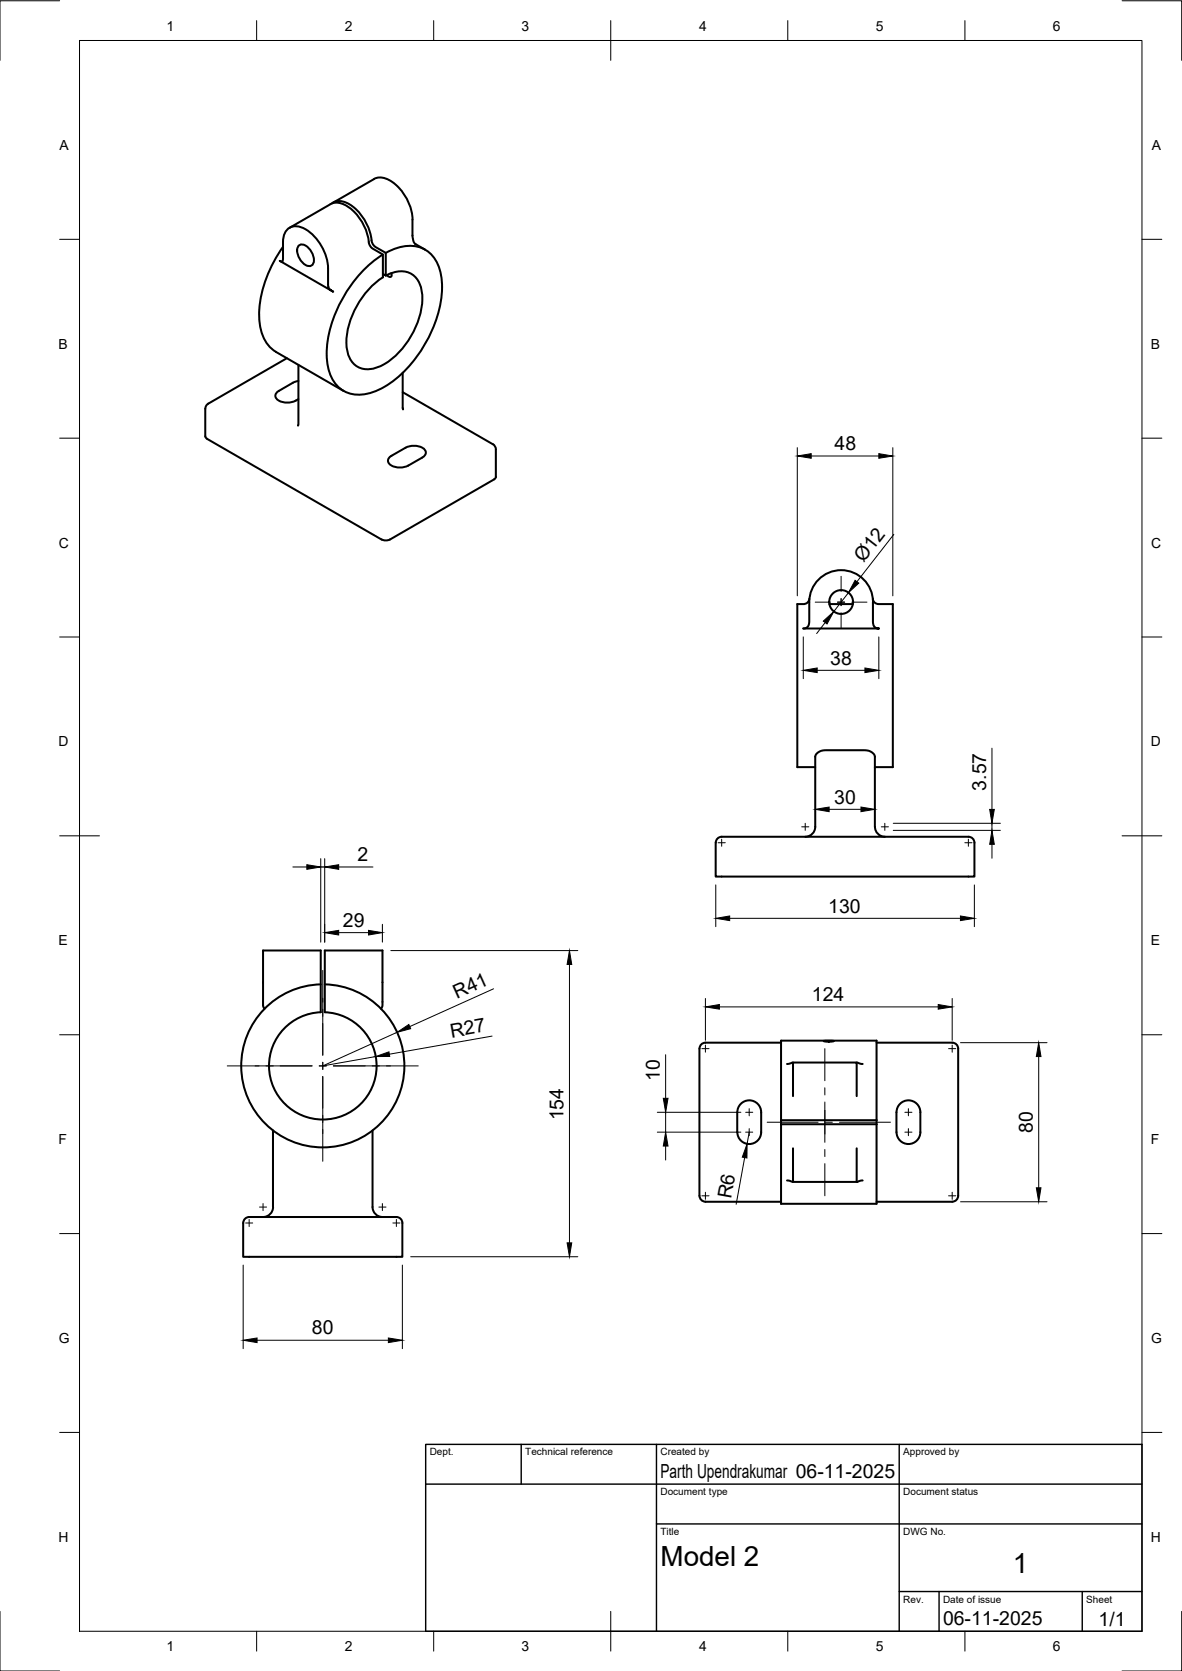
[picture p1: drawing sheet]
<svg xmlns="http://www.w3.org/2000/svg" width="297mm" height="420mm" viewBox="0 0 297 420" stroke-linecap="round" stroke-linejoin="round" font-family="sans-serif">
<!-- layer: Visible -->
<g fill="none" stroke="#000" stroke-width=".51">
<path d="M72.2 57.7a3.6 3.6 0 0 1 4.6-.1 12.5 12.5 0 0 1 5.6 9.9l.1 4.6 .3 .6 1 .7-13.5-7.8a.46 .46 0 0 0 .6 .2 .46 .46 0 0 0 .2-.6v-4.3a4.5 4.5 0 0 1 1.1-3.2zM72.8 57.3l10.2-6a4.5 4.5 0 0 1 5.2 1.2 13.7 13.7 0 0 1 4.6 8.9l.7 1 2.7 1.6v5.7a21.1 21.1 0 0 0-9.2 16.5 6.5 6.5 0 0 0 3.3 6.3 7.5 7.5 0 0 0 7.4-1.7 20.9 20.9 0 0 0 8.4-16.9 5.4 5.4 0 0 0-5.8-5.7l-2.2 .6-1.2 .5M83.4 51.2a4.3 4.3 0 0 1 5.3 .7 14.7 14.7 0 0 1 4.8 9.1l.8 1.1 2.6 1.5v5.7l-.7-.4M94 45l-10.3 5.9M94 45a4.9 4.9 0 0 1 5.5 1.4 12.8 12.8 0 0 1 4.2 8.8v4.2l.2 1.3 .5 .7M71.1 62.1a30.3 30.3 0 0 0-5.9 18.3 9.8 9.8 0 0 0 4.2 8.1M75 61.9a1.8 1.8 0 0 1 2.7 .6l.7 1.1a2.53 2.53 0 0 1-.1 3.2 2.75 2.75 0 0 1-3.2-2 3.2 3.2 0 0 1-.1-2.9zM96.9 63.6a9.9 9.9 0 0 1 10.1-.7 10.4 10.4 0 0 1 4.1 9.5 32.1 32.1 0 0 1-14.5 24.9 10.2 10.2 0 0 1-10.2 1 10.1 10.1 0 0 1-4.3-9.2 32 32 0 0 1 14.1-25.1M98.3 68.7v.1a.57 .57 0 0 1-.1 .8 .57 .57 0 0 1-.9-.3l-.1-.1M104.4 61.3l2.4 1.5M69.4 88.5l16.9 9.8M72.1 90.1l-19.7 11.4a1.49 1.49 0 0 0-.8 1.3v6.9"/>
<path d="M73.6 96.2l-3.5 2.1a1.29 1.29 0 0 0-.9 1.2 1.29 1.29 0 0 0 .9 1.2l1.1 .4 1.3 .1 1.8-.5M75 95.8l-1.4 .4M75 91.7l-.1 15.3M101.2 93.7l.1 9.2M101.2 98.6l22.6 13.1M51.6 109.7l.4 .6 43.9 25.3 .8 .3 1.3-.3 26.2-15.1M75 100.4l-.7 .4M97.9 115l4-2.4a4.1 4.1 0 0 1 5 .8 1.3 1.3 0 0 1-.8 1.6l-3.5 2.1a4.1 4.1 0 0 1-5-.8v-.9zM123.9 111.7a1.49 1.49 0 0 1 .7 1.3v6.9l-.4 .6M203.4 151.4a8 8 0 0 1 8-8 8 8 0 0 1 8 8M203.4 151.4v4.9a1.47 1.47 0 0 1-1.5 1.7h19a1.46 1.46 0 0 1-1.5-1.7v-4.9M203.4 150.6l-.3 .7-.5 .4-2.2 .2v41h4.5"/>
<path d="M208.4 151.9h5.9M219.3 150.6l.5 .9 .7 .4h3.9v41h-4.5M180.2 211l.7-.5 .5-.1h62a1.49 1.49 0 0 1 1.5 1.5v8.5h-65v-8.5zM202.4 210.4a2.51 2.51 0 0 0 2.5-2.5v-17.7l.7-1 .9-.4 .9-.2 10.5 .1 1.1 .4 .6 .6 .3 .5v17.7a2.55 2.55 0 0 0 2.5 2.5M66.5 253.6l-.4-.8v-13.8h14.5v15.5a13.5 13.5 0 0 0-11.4 19.9 13.5 13.5 0 0 0 22.9 1.3 13.5 13.5 0 0 0-9-21.1l-1.5-.1v-15.5h14.5v13.8l-.3 .8M80.6 247.5a20.5 20.5 0 0 0-17.4 30.4 20.5 20.5 0 0 0 34.9 1.5 20.5 20.5 0 0 0-14.6-31.8l-1.9-.1M185.3 279.7v5a3 3 0 0 0 3 3 3 3 0 0 0 3-3v-5M185.3 279.7a3 3 0 0 1 3-3 3 3 0 0 1 3 3M196.3 262.2h-19a1.49 1.49 0 0 0-1.5 1.5v37a1.54 1.54 0 0 0 1.5 1.5M199.3 275.6v-8.4h16v8.4M199.3 267.2l-1.5 .3M207 261.7l2.5 .1-1.7 .1z"/>
<path d="M215.3 267.2l1.5 .3M220.3 262.2h19a1.49 1.49 0 0 1 1.5 1.5v37a1.49 1.49 0 0 1-1.5 1.5M225.3 279.7v5a3 3 0 0 0 3 3 3 3 0 0 0 3-3v-5M225.3 279.7a3 3 0 0 1 3-3 3 3 0 0 1 3 3M68.6 284.2v19.3a2.51 2.51 0 0 1-2.5 2.5M93.6 284.2v19.3a2.51 2.51 0 0 0 2.5 2.5M196.3 282.7h24M196.3 281.7h24M196.3 281.7v-20h24v20M196.3 282.7v20h24v-20M196.3 281.7v1M197.8 296.8l1.5 .4"/>
<path d="M199.3 288.7v8.5h16v-8.5M216.8 296.8l-1.5 .4M220.3 281.7v1M61.1 307.5v8.5h40v-8.5M61.1 307.5a1.49 1.49 0 0 1 1.5-1.5h37a1.49 1.49 0 0 1 1.5 1.5M177.3 302.2h19M220.3 302.2h19"/>
<circle cx="211.4" cy="151.4" r="3"/>
</g>
<!-- layer: BORDER -->
<g fill="none" stroke="#000" stroke-width=".25">
<path d="M15 .2h-15v15M20 10.2h267v400h-267zM64.5 5.2v5M109 5.2v5M153.5 5.2v10M198 5.2v5M242.5 5.2v5M282 .2h15v15M15 60.2h5M287 60.2h5M15 110.2h5M287 110.2h5"/>
<path d="M15 160.2h5M287 160.2h5M15 210.2h10M282 210.2h10M15 260.2h5M287 260.2h5M15 310.2h5M287 310.2h5M15 360.2h5M287 360.2h5M0 405.2v15h15M64.5 410.2v5"/>
<path d="M109 410.2v5M153.5 405.2v10M198 410.2v5M242.5 410.2v5M297 405.2v15h-15"/>
</g>
<!-- layer: TITLEBLOCK -->
<path d="M107 363.2h180v47h-180zM107 373.2h180M131 363.2v10M165 363.2v47M226 363.2v47M165 383.2h122M226 400.2h61M236 400.2v10M272 400.2v10" fill="none" stroke="#000" stroke-width=".36"/>
<!-- layer: Smart Centers -->
<g fill="none" stroke="#000" stroke-width=".25">
<path d="M204.9 151.4h3.8M210.5 151.4h1.8M211.4 144.9v3.8M211.4 150.5v1.8M211.4 154.1v3.8M214 151.4h3.9M180.5 211.9h1.8M181.4 211v1.8M201.5 207.9h1.8M202.4 207v1.8M221.5 207.9h1.8M222.4 207v1.8"/>
<path d="M242.5 211.9h1.8M243.4 211v1.8M81.1 244v21.3M57.1 268h21.3M80.2 268h1.8M81.1 267.1v1.8M81.1 270.7v21.3M83.8 268h21.3M176.4 263.7h1.8M177.3 262.8v1.8M187.4 279.7h1.8M188.3 278.8v1.8"/>
<path d="M207.3 263.7v8M207.3 273.5v1.8M207.3 277.1v10.1M227.4 279.7h1.8M228.3 278.8v1.8M238.4 263.7h1.8M239.3 262.8v1.8M177.3 299.8v1.8M187.4 284.7h1.8M188.3 283.8v1.8M192.8 282.2h12.8M207.3 289v1.8"/>
<path d="M207.3 292.6v8.1M207.4 282.2h1.8M211 282.2h12.8M227.4 284.7h1.8M228.3 283.8v1.8M239.3 299.8v1.8M61.7 307.5h1.8M62.6 306.6v1.8M65.2 303.5h1.8M66.1 302.6v1.8M95.2 303.5h1.8M96.1 302.6v1.8"/>
<path d="M98.7 307.5h1.8M99.6 306.6v1.8M176.4 300.7h1.8M238.4 300.7h1.8"/>
</g>
<!-- layer: FD_Dimensions -->
<g fill="none" stroke="#000" stroke-width=".25">
<path d="M200.4 112.6v37.2M203.9 114.7h17M224.4 112.6v37.2M224.6 134.4l-9.3 11.9M207.4 156.5l-2.2 2.8M213.2 149l-3.7 4.8M201.9 160.1v10.5M205.4 168.6h12M220.9 160.1v10.5M249.3 188.1v15.4M73.6 218h3.5M80.6 215.9v21"/>
<path d="M80.6 218h1M81.6 215.9v21M85.1 218h8.6M208.4 203.5h8M224.5 208.8h26.9M224.5 207h26.9M249.3 207v1.8M249.3 212.3v3.5M85.1 234.5h7.5M96.1 232.4v4.5M98.2 239h47M179.9 222.5v10.5"/>
<path d="M183.4 230.9h58M244.9 222.5v10.5M99.8 259.6l-18.7 8.4 13.3-2.3M124 248.6l-21 9.5M143.1 242.5v70M177.3 251.1v10.5M180.8 253.2h55M239.3 251.1v10.5M123.7 260.5l-25.8 4.6M165.2 279.7h21M167.3 265.2v11M167.3 279.7v5"/>
<path d="M241.4 262.2h21.7M261 265.7v33M165.2 284.7h21M167.3 288.2v3.5M187.1 291.1l-2.1 11.7M188.3 284.7l-.6 2.9M61.1 318.1v21M101.1 318.1v21M103.2 316h42M241.4 302.2h21.7M64.6 337h33"/>
</g>
<g fill="#000" stroke="#000" stroke-width=".25">
<path d="M200.4 114.7l3.5-.6v1.1zM220.9 114.1l3.5 .6-3.5 .5zM206.9 156.2l2.6-2.4-1.7 3.1zM214.9 145.9l.9 .7-2.6 2.4zM201.9 168.6l3.5-.6v1.1zM217.4 168l3.5 .6-3.5 .5zM77.1 217.4l3.5 .6-3.5 .6zM81.6 218l3.5-.6v1.2zM204.9 203.5l3.5-.6v1.2zM216.4 202.9l3.5 .6-3.5 .6zM249.3 208.8l.6 3.5h-1.2zM248.7 203.5h1.2l-.6 3.5z"/>
<path d="M81.6 234.5l3.5-.6v1.2zM92.6 233.9l3.5 .6-3.5 .6zM179.9 230.9l3.5-.6v1.2zM241.4 230.3l3.5 .6-3.5 .6zM99.8 259.6l2.9-2 .5 1.1zM143.1 239l.6 3.5h-1.2zM177.3 253.2l3.5-.6v1.1zM235.8 252.6l3.5 .6-3.5 .5zM94.4 265.7l3.3-1.2 .2 1.1zM166.7 276.2h1.2l-.6 3.5zM261 262.2l.6 3.5h-1.2zM167.3 284.7l.6 3.5h-1.2z"/>
<path d="M187.7 287.6v3.6l-1.2-.2zM260.4 298.7h1.2l-.6 3.5zM142.5 312.5h1.2l-.6 3.5zM61.1 337l3.5-.6v1.2zM97.6 336.4l3.5 .6-3.5 .6z"/>
</g>
<g font-size="7">
<text x="166" y="393.7">Model 2</text>
<text x="254.5" y="395.4">1</text>
</g>
<g font-size="4.9">
<text x="209.7" y="113.2">48</text>
<text x="217" y="141.6" transform="rotate(-52 217 141.6)">Ø12</text>
<text x="208.6" y="167.1">38</text>
<text x="209.7" y="202">30</text>
<text x="247.8" y="198.8" transform="rotate(-90 247.8 198.8)">3.57</text>
<text x="89.9" y="216.6">2</text>
<text x="86.2" y="233">29</text>
<text x="208.1" y="229.4">130</text>
<text x="114.8" y="251.2" transform="rotate(-24 114.8 251.2)">R41</text>
<text x="204" y="251.8">124</text>
<text x="113.4" y="260.9" transform="rotate(-10 113.4 260.9)">R27</text>
<text x="165.8" y="271.8" transform="rotate(-90 165.8 271.8)">10</text>
<text x="141.6" y="281.7" transform="rotate(-90 141.6 281.7)">154</text>
<text x="259.6" y="284.9" transform="rotate(-90 259.6 284.9)">80</text>
<text x="183.7" y="301.6" transform="rotate(-80 183.7 301.6)">R6</text>
<text x="78.4" y="335.5">80</text>
<text x="166" y="371.7">Parth Upendrakumar 06-11-2025</text>
<text x="237" y="408.7">06-11-2025</text>
<text x="276.1" y="408.8">1/1</text>
</g>
<g font-size="3.5">
<text x="41.9" y="7.7">1</text>
<text x="86.6" y="7.7">2</text>
<text x="131.1" y="7.7">3</text>
<text x="175.7" y="7.7">4</text>
<text x="220.1" y="7.7">5</text>
<text x="264.6" y="7.7">6</text>
<text x="15" y="37.7">A</text>
<text x="289.5" y="37.7">A</text>
<text x="14.7" y="87.7">B</text>
<text x="289.2" y="87.7">B</text>
<text x="14.8" y="137.7">C</text>
<text x="289.3" y="137.7">C</text>
<text x="14.7" y="187.7">D</text>
<text x="289.2" y="187.7">D</text>
<text x="14.7" y="237.7">E</text>
<text x="289.2" y="237.7">E</text>
<text x="14.7" y="287.7">F</text>
<text x="289.2" y="287.7">F</text>
<text x="14.8" y="337.7">G</text>
<text x="289.3" y="337.7">G</text>
<text x="14.7" y="387.7">H</text>
<text x="289.2" y="387.7">H</text>
<text x="41.9" y="415.2">1</text>
<text x="86.6" y="415.2">2</text>
<text x="131.1" y="415.2">3</text>
<text x="175.7" y="415.2">4</text>
<text x="220.1" y="415.2">5</text>
<text x="264.6" y="415.2">6</text>
</g>
<g font-size="2.5">
<text x="108" y="366">Dept.</text>
<text x="132" y="366">Technical reference</text>
<text x="166" y="366">Created by</text>
<text x="227" y="366">Approved by</text>
<text x="166" y="376">Document type</text>
<text x="227" y="376">Document status</text>
<text x="166" y="386">Title</text>
<text x="227" y="386">DWG No.</text>
<text x="227" y="403">Rev.</text>
<text x="237" y="403">Date of issue</text>
<text x="273" y="403">Sheet</text>
</g>
</svg>
